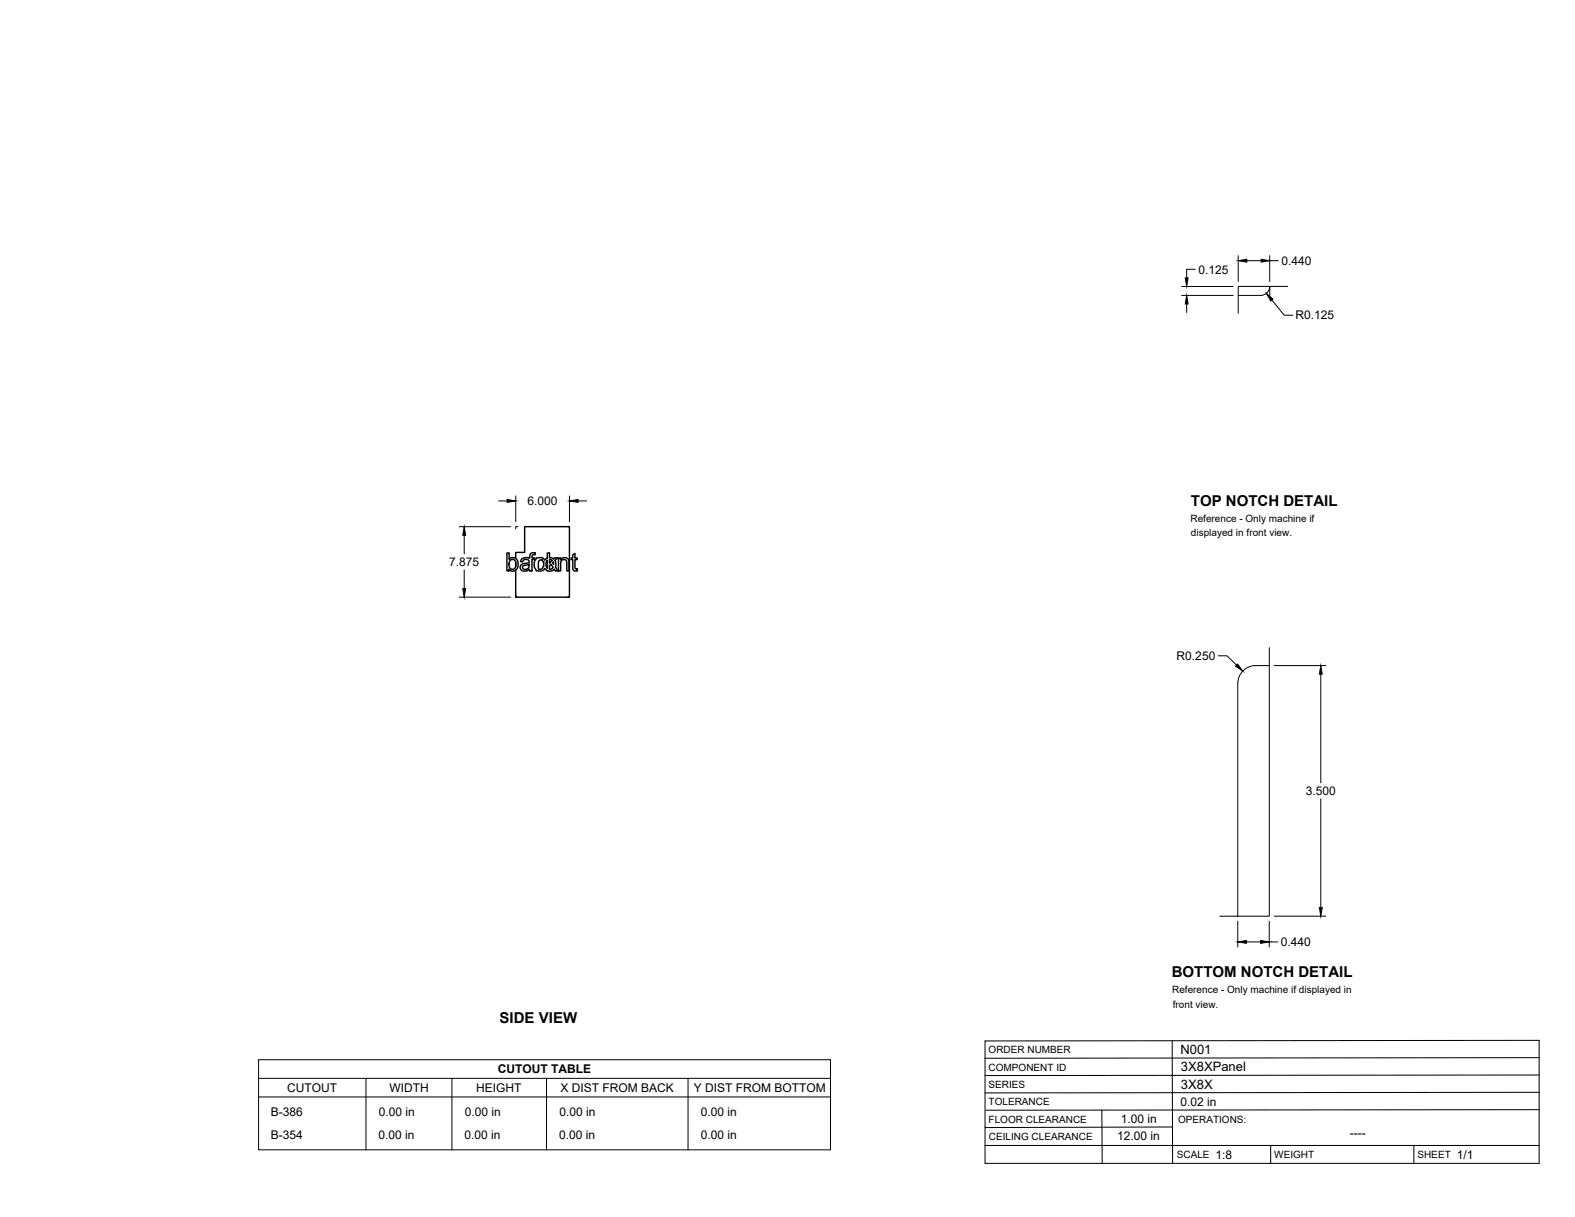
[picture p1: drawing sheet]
<svg xmlns="http://www.w3.org/2000/svg" width="559mm" height="432mm" viewBox="0 0 559 432" stroke-linecap="round" stroke-linejoin="round" font-family="sans-serif">
<!-- layer: Visible -->
<g fill="none" stroke="#000" stroke-width=".51">
<path d="M179.9 196.2h.7v2.3a1.98 1.98 0 0 1 2.5-.2 1.98 1.98 0 0 1 .7 2.4l-.4 1.1a1.71 1.71 0 0 1-2.8 .2v.5h-.7zM181.1 198.7l.4-.2a1.79 1.79 0 0 1 1.6 1.4 1.79 1.79 0 0 1-.7 1.9l-1 .2-.6-.7-.2-1.6zM183 198.2v-2.2h3.1v-9.1h15.9v25h-19v-9.6M183 199.5v1.5M185 198.5l1.2-.6 1.8 .1v-.5a1.33 1.33 0 0 1 .6-1.3 1.33 1.33 0 0 1 1.4 0l-.2 .7a.7 .7 0 0 0-.7-.1 .7 .7 0 0 0-.4 .7v.5h.9v.5h-.9l.1 4h-.8l-.2-.5a1.75 1.75 0 0 1-2 .7 1.75 1.75 0 0 1-1.2-1.7l.8-.9 1.5-.3a.68 .68 0 0 0 .8-.6 .68 .68 0 0 0-.8-.7 1.11 1.11 0 0 0-1.5 .9l-.7-.1zM190.2 198l1-.1a1.69 1.69 0 0 1 2.1 .9l.9-.8v-1.8h.8v1.6l1.4 .5 .4-.3h1l-.9 .8 .3 1.2-.1 1.2 .9 1.3h-1l-.4-.5a2.22 2.22 0 0 1-3.3-.3l-.1 .1a1.98 1.98 0 0 1-2.3 .7h-.7v-.3a2.9 2.9 0 0 1 0-3.9zM191.3 198.9a.79 .79 0 0 1 .9-.2 .79 .79 0 0 1 .5 .7h.3v1.5h-.3a1.17 1.17 0 0 1-1.7 1l.1-2.3zM194.1 198.9l.1 2.8-.5-1.1zM195 198.5l.9 .3-.9 1zM196.3 199.4l.1 .8-.3-.6zM198.1 198h.7v.6a1.63 1.63 0 0 1 2-.7 1.63 1.63 0 0 1 1.1 1.8v2.8h-.8l-.1-3.5-.6-.5-1 .3-.5 .8v2.9h-.8zM203.2 196.8l.8-.5v1.7h.8v.5h-.8v3.2l.8 .1 .1 .7-.6 .1a1.02 1.02 0 0 1-1.1-1.4v-2.7h-.6v-.5h.6z"/>
<path d="M185.5 200.9l2.1-.6a1.19 1.19 0 0 1-.6 1.6 1.19 1.19 0 0 1-1.6-.7zM195 200.7l.5-.5 .7 1.1-.5 .6-.7 .1z"/>
</g>
<circle cx="188" cy="202.5" r=".25" fill="#000"/>
<!-- layer: Reference -->
<path d="M439.3 104.8h8M447.3 104.8a3.2 3.2 0 0 0 3.2-3.2v3.2M456.9 101.6h-17.6v9.6M183.8 186.9h-.8v.8M201.3 186.9h.7v.8M183 211.1v.8h.8M202 211.1v.8h-.7M450.3 236.2a12.8 12.8 0 0 0-7.7 .6 6.4 6.4 0 0 0-3.4 5.7l-.1 82.6M450.3 229.8v95.3h-17.5" fill="none" stroke="#000" stroke-width=".35"/>
<!-- layer: Titleblock -->
<path d="M349.5 369.3l196.6-.2v43.7h-196.6zM415.9 369.3l.1 43.5M546.1 375.3l-196.6 .2M390.9 393.9l.2 18.9M416 399.9l-66.5 .2M546.1 393.7l-196.3 .2M546.1 387.6l-196.6 .2M546.1 381.4l-196.6 .2M349.5 406.4h196.6M450.8 406.4v6.4M501.6 406.4v6.4" fill="none" stroke="#000" stroke-width=".36"/>
<!-- layer: Custom Tables -->
<path d="M91.7 376h203v32h-203zM91.7 382.6h203M91.7 389.2h203M129.8 382.6v25.4M160.3 382.6v25.4M193.9 382.6v25.4M244.1 382.6v25.4" fill="none" stroke="#000" stroke-width=".35"/>
<!-- layer: FD_Dimensions -->
<g fill="none" stroke="#000" stroke-width=".35">
<path d="M424.1 95.5h-3.1v3.1M439.3 90.7v9.2M442.4 92.5h5M450.5 90.7v9.2M450.5 92.5h3M419.2 104.8h18.3M419.2 101.6h18.3M421 107.9v3M451.3 106.5l4.4 5.3h3M176.9 177.7h3M183 176v9.1M202 176v9.1"/>
<path d="M205.1 177.7h3M162.9 186.9h18.3M164.7 189.9v6.7M162.9 211.9h18.3M164.7 202.2v6.6M432.3 232.7h3l3.4 3.3M452.1 236.2h18.3M468.6 239.2v38.6M468.6 283.4v38.6M439.1 326.8v9.2M442.2 334.2h5.1M450.3 326.8v9.2"/>
<path d="M450.3 334.2h3.1M452.1 325.1h18.3"/>
</g>
<g fill="#000" stroke="#000" stroke-width=".35">
<path d="M420.5 98.6h1l-.5 3zM439.3 92.5l3.1-.5v1zM447.4 92l3.1 .5-3.1 .5zM421 104.8l.5 3.1h-1zM449.3 104.1l2.4 2-.8 .7zM179.9 177.2l3.1 .5-3.1 .5zM202 177.7l3.1-.5v1zM164.7 186.9l.5 3h-1zM164.2 208.8h1l-.5 3.1zM439.1 235.6l1.8 2.5-2.5-1.8zM468.6 236.2l.5 3h-1zM439.1 334.2l3.1-.5v1z"/>
<path d="M447.3 333.7l3 .5-3 .5zM468.1 322h1l-.5 3.1z"/>
</g>
<g font-size="5.3">
<text x="422.6" y="179.5">TOP NOTCH DETAIL</text>
<text x="415.8" y="346.8">BOTTOM NOTCH DETAIL</text>
<text x="177.3" y="363.1">SIDE VIEW</text>
</g>
<g font-size="4.6">
<text x="418.8" y="373.8">N001</text>
<text x="419" y="380.1">3X8XPanel</text>
<text x="419" y="386.2">3X8X</text>
</g>
<g font-size="4.3">
<text x="454.6" y="94">0.440</text>
<text x="425.2" y="97">0.125</text>
<text x="459.6" y="113.3">R0.125</text>
<text x="187.2" y="179.2">6.000</text>
<text x="159.3" y="200.9">7.875</text>
<text x="417.5" y="234.2">R0.250</text>
<text x="463.3" y="282.1">3.500</text>
<text x="454.5" y="335.7">0.440</text>
<text x="176.6" y="380.8">CUTOUT TABLE</text>
<text x="101.9" y="387.4">CUTOUT</text>
<text x="138.2" y="387.4">WIDTH</text>
<text x="169" y="387.4">HEIGHT</text>
<text x="198.9" y="387.4">X DIST FROM BACK</text>
<text x="246.1" y="387.4">Y DIST FROM BOTTOM</text>
<text x="418.8" y="392.4">0.02 in</text>
<text x="96.1" y="396.1">B-386</text>
<text x="134.4" y="396.1">0.00 in</text>
<text x="164.9" y="396.1">0.00 in</text>
<text x="198.5" y="396.1">0.00 in</text>
<text x="248.7" y="396.1">0.00 in</text>
<text x="397.7" y="398.3">1.00 in</text>
<text x="96.1" y="404">B-354</text>
<text x="134.3" y="404">0.00 in</text>
<text x="164.8" y="404">0.00 in</text>
<text x="198.4" y="404">0.00 in</text>
<text x="248.6" y="404">0.00 in</text>
<text x="396.3" y="404.3">12.00 in</text>
<text x="478.9" y="403.2">----</text>
<text x="431.3" y="411.1">1:8</text>
<text x="516.9" y="411.1">1/1</text>
</g>
<g font-size="3.5">
<text x="422.4" y="185">Reference - Only machine if</text>
<text x="422.6" y="190.2">displayed in front view.</text>
<text x="415.9" y="352.4">Reference - Only machine if displayed in</text>
<text x="416.1" y="357.5">front view.</text>
<text x="350.8" y="373.6">ORDER NUMBER</text>
<text x="350.8" y="379.9">COMPONENT ID</text>
<text x="350.8" y="386.1">SERIES</text>
<text x="350.8" y="392.2">TOLERANCE</text>
<text x="350.8" y="398.4">FLOOR CLEARANCE</text>
<text x="418" y="398.4">OPERATIONS:</text>
<text x="350.8" y="404.4">CEILING CLEARANCE</text>
<text x="417.5" y="410.9">SCALE</text>
<text x="452.1" y="410.9">WEIGHT</text>
<text x="502.9" y="410.9">SHEET</text>
</g>
</svg>
